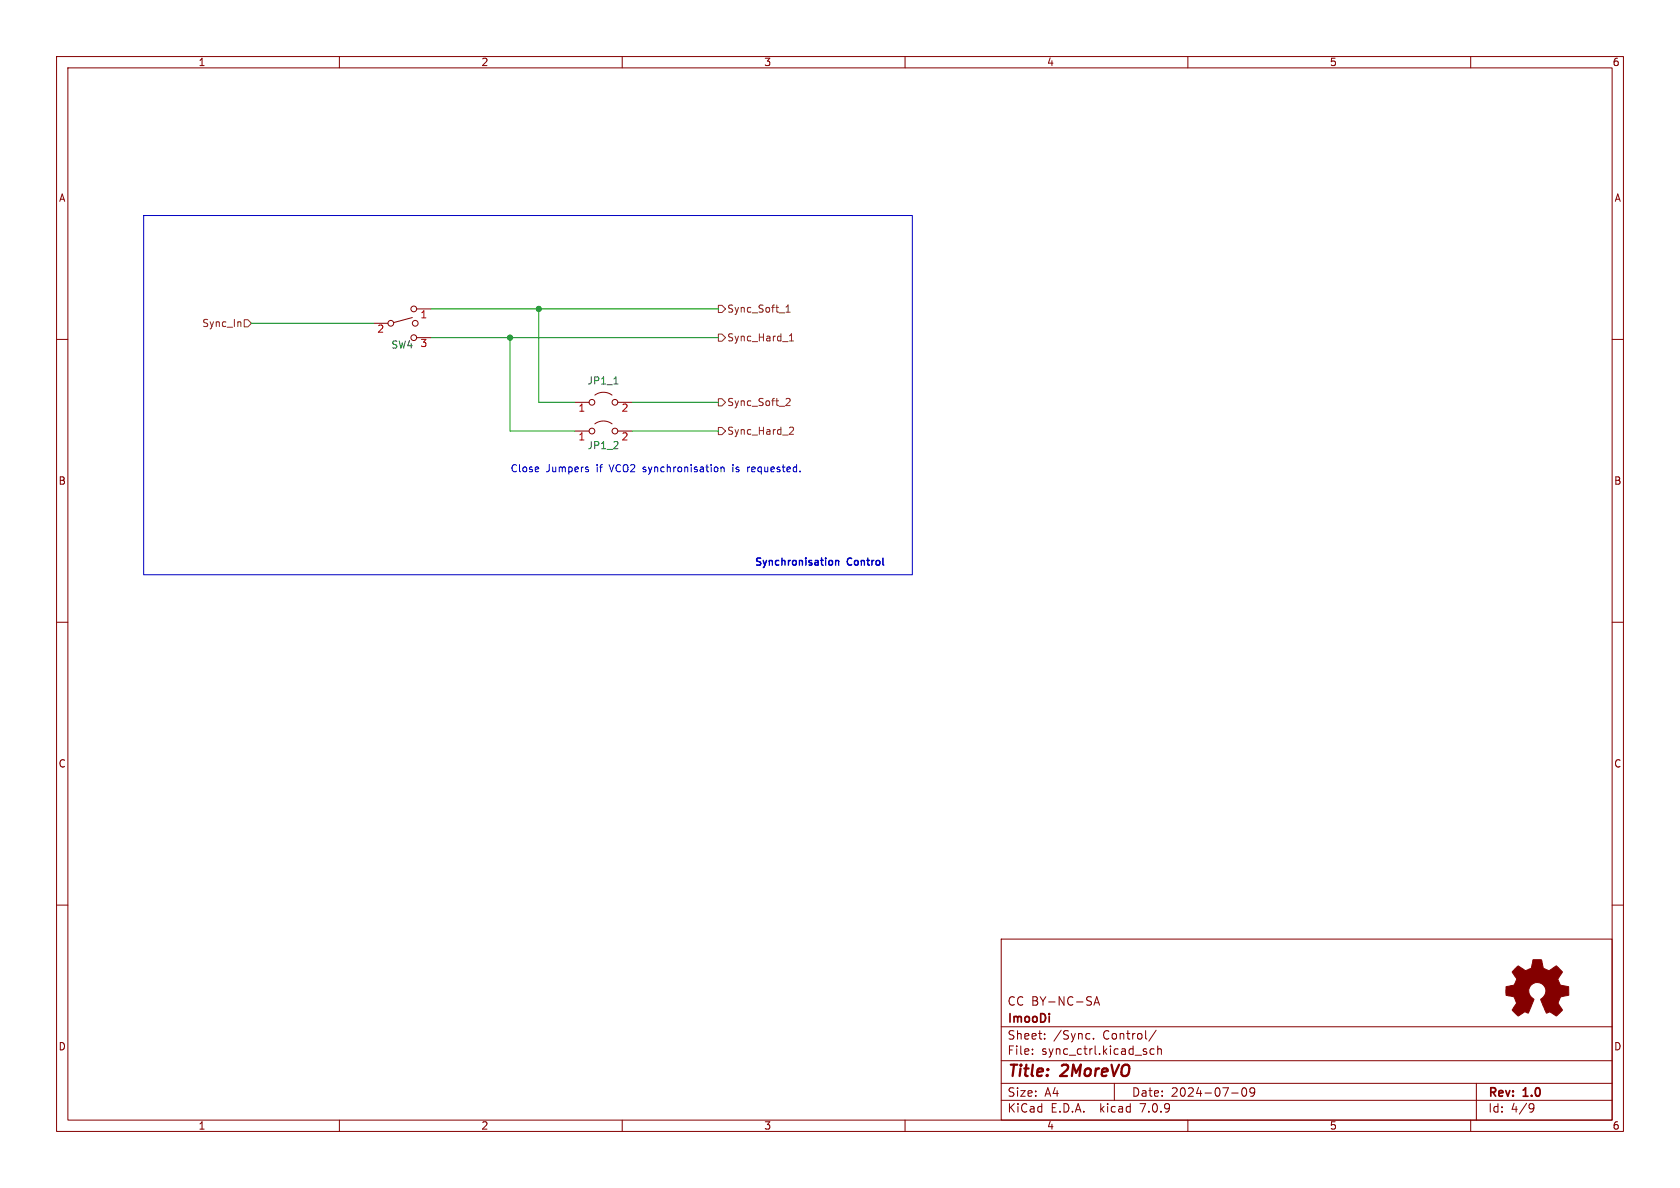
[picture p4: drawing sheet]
<svg xmlns="http://www.w3.org/2000/svg" width="297mm" height="210mm" viewBox="0 0 297 210" stroke-linecap="round" stroke-linejoin="round" font-family="sans-serif">
<g fill="none" stroke="#840000" stroke-width=".18">
<path d="M10 10h277v190h-277zM12 12h273v186h-273zM60 10v2M110 10v2M160 10v2M210 10v2M260 10v2M10 60h2M66 57.2h2.6M72.9 56.1l-3.3 .9M73.7 54.6h2.5M73.7 59.7h2.5"/>
<path d="M285 60h2M101.6 71.1h2.5M101.6 76.2h2.5M105.2 69.9a2.54 2.54 0 0 1 3 0M105.2 74.9a2.54 2.54 0 0 1 3 0M109.2 71.1h2.6M109.2 76.2h2.6M10 110h2M285 110h2M10 160h2M285 160h2M177 166h108v32h-108z"/>
<path d="M193.4 177.7l.5-1.5 .5 1.5M193.5 177.3h.7M60 198v2M110 198v2M160 198v2M177 194.5h108M177 191.5h108M177 187.5h108M177 181.5h108M182.5 186.3v.1M182.5 185.5v.1M184.7 183.6v.1"/>
<path d="M184.7 182.8v.1M192.5 182.7l.2 .1M192.7 183.6l-.2 .1M193.3 183.6v.1M197 191.5v3M204 185.5l-.4-.1-.3 .3v.4l.2 .2h.5M204.4 182.1l-1.3 2M204.7 185.5l.2-.1 .3 .1 .1 .9M204.7 184.9v1.5M210 198v2M217.7 193.2h1.2M219.7 192.4l.2-.1a.81 .81 0 0 1 .6 .6 .81 .81 0 0 1-.3 .8l-.2 .1a.81 .81 0 0 1-.3-1.4z"/>
<path d="M221.8 192.9l-.3 .3h-.3l-.2-.3 .1-.5 .4-.1 .2 .1a.99 .99 0 0 1-.3 1.4h-.3M260 198v2M261 191.5v6.5M270.6 195.1l.5 .1a.99 .99 0 0 1-.4 1.4h-.2M271.2 195.7l-.3 .3h-.3"/>
<circle cx="69.1" cy="57.2" r=".51"/>
<circle cx="73.2" cy="59.7" r=".51"/>
<circle cx="73.2" cy="54.6" r=".51"/>
<circle cx="73.4" cy="57.2" r=".51"/>
<circle cx="104.6" cy="71.1" r=".51"/>
<circle cx="104.6" cy="76.2" r=".51"/>
<circle cx="108.7" cy="76.2" r=".51"/>
<circle cx="108.7" cy="71.1" r=".51"/>
</g>
<path d="M267.8 171.2l.6-.5 .9 .6a.62 .62 0 0 0 1 0l.2-.1a1.62 1.62 0 0 0 .5-1.3l.1-.3 1.4 .1 .2 .7a.74 .74 0 0 0 .7 1l.5 .2 1.3-.9 1 1.1-.4 .7a.75 .75 0 0 0-.2 1.2l.2 .4 1.5 .3v1.5l-1.4 .3-.1 .1a1.23 1.23 0 0 0-.2 1.2l.6 1-.1 .2-1 .9-.8-.5a.54 .54 0 0 0-.8 0l-1.1-2.4a2.33 2.33 0 0 0 .9-1.9 1.54 1.54 0 0 0-2.5-.7 1.54 1.54 0 0 0 .4 2.6l-1.1 2.4a.69 .69 0 0 0-1.1 .1l-.6 .4-1.1-1.1 .8-1.2-.2-.5a.71 .71 0 0 0-.9-.7l-.8-.2v-1.5l.5-.1a1.11 1.11 0 0 0 1.2-.7 .72 .72 0 0 0-.2-1.2l-.4-.6z" fill="#840000" stroke="#840000" stroke-width=".18"/>
<path d="M108.5 67.9h.8" fill="none" stroke="#006464" stroke-width=".18"/>
<path d="M42.5 56.9l.1 .8M43.2 56.5h.6l.6 .7-.6 .6h-.6zM127 54h.6l.7 .6-.7 .6h-.6zM127 59.1h.6l.7 .6-.7 .6h-.6zM139 55.2h.7M139 54.3l.3-.4v1.3M139.6 59.4l.3-.4v1.3M127 75.6h.6l.7 .6-.7 .6h-.6zM127 70.5h.6l.7 .6-.7 .7h-.6zM139 70.6l.4-.2 .3 .4-.8 .9h.8M139.6 60.3h.7M139.6 75.6l.5-.1 .2 .4-.8 .9h.8" fill="none" stroke="#725600" stroke-width=".18"/>
<path d="M147.7 99.1v.8M147.7 99.2l.2-.1h.3l.1 .8" fill="none" stroke="#0000c2" stroke-width=".25"/>
<path d="M25.4 38.1h135.9v63.5h-135.9zM103.9 83l.2 .2-.2 .2M103.9 82.6h.1M127.5 82.6v.8M127.5 82.7l.1-.1h.3l.1 .8M129.6 82.1v.2M129.6 82.6v.8M132.2 82.6v.8M132.5 82.6l-.3 .2" fill="none" stroke="#0000c2" stroke-width=".18"/>
<path d="M44.4 57.2h21.6M76.2 59.7h50.8M76.2 54.6h50.8M90.2 59.7v16.5h11.4M95.2 54.6v16.5h6.4M111.8 76.2h15.2M111.8 71.1h15.2" fill="none" stroke="#009600" stroke-width=".18"/>
<g fill="#009600" stroke="#009600" stroke-width=".18">
<circle cx="95.2" cy="54.6" r=".46"/>
<circle cx="90.2" cy="59.7" r=".46"/>
</g>
<g font-size="2.8" fill="#840000">
<text x="178" y="190.9">Title:</text>
<text x="187.7" y="190.9">2MoreVO</text>
</g>
<g font-size="2.1" fill="#840000">
<text x="178" y="178">CC BY-NC-SA</text>
<text x="178" y="184">Sheet:</text>
<text x="178" y="181.2">ImooDi</text>
<text x="186.2" y="184">/Sync.</text>
<text x="195" y="184">Control/</text>
<text x="178" y="186.7">File:</text>
<text x="184.1" y="186.7">sync_ctrl.kicad_sch</text>
<text x="178" y="196.9">KiCad</text>
<text x="178" y="194.1">Size:</text>
<text x="184.7" y="194.1">A4</text>
<text x="185.7" y="196.9">E.D.A.</text>
<text x="194.6" y="196.9">kicad</text>
<text x="200" y="194.1">Date:</text>
<text x="201.8" y="196.9">7.0.9</text>
<text x="207" y="194.1">2024-07-09</text>
<text x="263" y="194.3">Rev:</text>
<text x="263" y="196.9">Id:</text>
<text x="267.1" y="196.9">4/9</text>
<text x="269.4" y="194.3">1.0</text>
</g>
<g font-size="1.8" fill="#840000">
<text x="35" y="11.9">1</text>
<text x="85" y="11.9">2</text>
<text x="135" y="11.9">3</text>
<text x="185" y="11.9">4</text>
<text x="235" y="11.9">5</text>
<text x="285" y="11.9">6</text>
<text x="10.3" y="35.9">A</text>
<text x="285.3" y="35.9">A</text>
<text x="10.3" y="85.9">B</text>
<text x="285.3" y="85.9">B</text>
<text x="10.3" y="135.9">C</text>
<text x="285.3" y="135.9">C</text>
<text x="10.3" y="185.9">D</text>
<text x="285.3" y="185.9">D</text>
<text x="35" y="199.9">1</text>
<text x="85" y="199.9">2</text>
<text x="135" y="199.9">3</text>
<text x="185" y="199.9">4</text>
<text x="235" y="199.9">5</text>
<text x="285" y="199.9">6</text>
</g>
<g font-size="1.8" fill="#725600">
<text x="35.7" y="58">Sync_In</text>
<text x="128.5" y="55.5">Sync_Soft_1</text>
<text x="128.5" y="60.6">Sync_Hard_1</text>
<text x="128.5" y="72">Sync_Soft_2</text>
<text x="128.5" y="77.1">Sync_Hard_2</text>
</g>
<g font-size="1.8" fill="#a90000">
<text x="66.6" y="59.1">2</text>
<text x="74.2" y="56.6">1</text>
<text x="74.2" y="61.7">3</text>
<text x="102.2" y="73.1">1</text>
<text x="109.8" y="73.1">2</text>
<text x="102.2" y="78.2">1</text>
</g>
<g font-size="1.8" fill="#006464">
<text x="69.1" y="61.8">SW4</text>
<text x="103.8" y="68.2">JP1_1</text>
<text x="103.8" y="79.6">JP1_2</text>
<text x="109.8" y="78.2">2</text>
</g>
<g font-size="1.8" fill="#0000c2">
<text x="90.2" y="83.6">Close</text>
<text x="96.5" y="83.6">Jumpers</text>
<text x="105.6" y="83.6">if</text>
<text x="108.1" y="83.6">VCO2</text>
<text x="114.1" y="83.6">synchronisation</text>
<text x="130.2" y="83.6">is</text>
<text x="133" y="83.6">requested.</text>
<text x="133.3" y="100.1">Synchronisation</text>
<text x="149.9" y="100.1">Control</text>
</g>
</svg>
